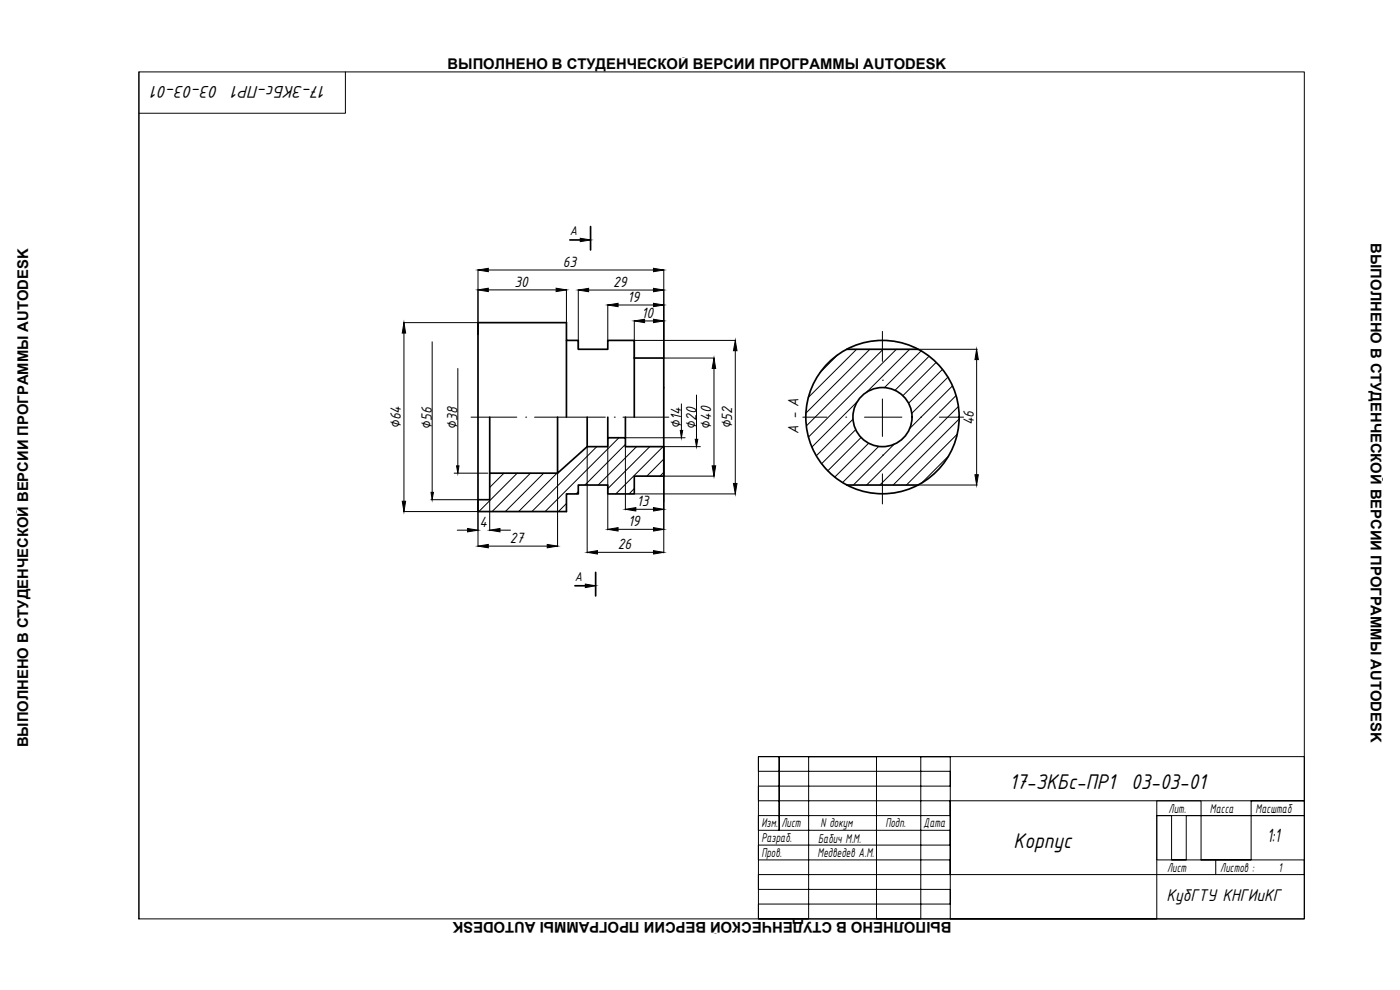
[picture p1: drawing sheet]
<svg xmlns="http://www.w3.org/2000/svg" width="420mm" height="297mm" viewBox="0 0 420 297" stroke-linecap="round" stroke-linejoin="round" font-family="sans-serif">
<!-- layer: FORM -->
<path d="M24 17.2h371.8v262.9h-371.8z" fill="none" stroke="#fff" stroke-width=".3"/>
<!-- layer: 0 -->
<g fill="none" stroke="#000" stroke-width=".3">
<path d="M41.7 21.6v254.1M121.1 96.8h22.3M121.2 99.9v50.5M143.5 80.8v16M146.5 87h20.4M146.5 81h49.6M170 86.8v10M173.6 86.9v17.8M176.6 87h19.5M182.4 91.3v10.8M185.5 91.5h10.6M190.4 96.1v11.3"/>
<path d="M193.4 96.3h2.7M199.2 80.8v26.6M264.8 99.4v9M129.7 102.6v45.1M137.4 110.6v29.2M190.4 102.1h30.4M199.3 107.4h15.1M209 118.5v13.3M214.3 110.6v29.2M220.7 105.2v39.9M251.5 106.4l-5.4 5.4M257.1 104.8l-14.5 14.5"/>
<path d="M261.1 104.8l-19.3 19.2M264.8 114.1h.1M264.8 119.7v11.3M265 104.8l-23 23M269 104.8l-26.4 26.4M273 104.8l-12.9 12.9M275.6 104.8h17.7M276.5 105.3l-11.1 11M278.8 106.9l-10.2 10.2M281 108.7l-10 10M282.9 110.8l-10.2 10.2M284.5 113.1l-10.9 10.9"/>
<path d="M285.9 115.8l-12.9 12.8M286.9 118.7l-26.8 26.8M293.1 107.9v34.5M141.4 125.2h13.7M157.8 125.2h.1M160.4 125.2h21.3M176.2 134.1v31.8M179.1 134l-19.5 19.5M182.4 131.4v27.6M184.3 125.2h.1M185.7 131.3l-22.1 22.2M187 125.2h13.7"/>
<path d="M187.7 133.3l-12.2 12.2M187.7 131.3h17.9M187.7 134.1v18.9M191 134l-11.5 11.5M195 134l-12.6 12.6M199 134l-14.2 14.2M199.2 137.7l-5.1 5.2M199.2 134.1v31.8M199.2 134h11M204.5 121.2v7.9M240.9 125.2h7.3M253.8 125.2h.1"/>
<path d="M256 125.8l-11 11M256.8 128.9l-10.2 10.2M257.4 120.4l-13.7 13.7M258.4 131.3l-10 10M259.4 125.2h11.3M260.7 133l-10.2 10.2M263.7 133.9l-10.9 10.9M264.8 136.6h.1M268.3 133.3l-12.2 12.2M276.3 125.2h.1M281.9 125.2h7.3M284.7 136.8l-8.2 8.2"/>
<path d="M287.3 130.2l-15.3 15.3M287.6 121.9l-23.5 23.6M287.9 125.7l-19.9 19.8M121.1 153.5h22.3M129.3 149.9h14.2M136.3 142h10.1M137.2 159.1h3.1M143.5 150v14M147 150v9.2M147.3 142l-.3 .3M150.1 159.1h3.1M151.2 142l-4.2 4.2"/>
<path d="M155.2 142l-11.5 11.5M159.2 142l-11.5 11.5M163.2 142l-11.5 11.5M167.2 142l-11.6 11.5M167.3 142v22M170 151.1l-2.4 2.4M173.6 147.5l-.7 .7M185.5 158.8h10.6M190.4 146.6l-1.6 1.6M190.4 148.2h30.4M190.8 152.8h5.3M199.2 141.7l-1.1 1.2"/>
<path d="M199.3 142.9h15.1M264.8 142.2v9M275.6 145.5h17.7M146.5 163.9h17.7M179.3 165.7h16.8M285.2 227v48.7h-57.6v-4.4h57.6v-4.4h-57.6v-4.5h57.6v-4.4h-57.6v-4.4h57.6v-4.5h-57.6v-4.4h57.6v-4.4h-57.6v-4.4h57.6v-4.5h-57.6v-4.4h57.6h-8.9v48.7h-13.3v-48.7h-20.3v48.7h-15.1v-48.7h6.2v22.1v-22.1h157.6v13.3h-106.2v22.1h106.2v-4.4h-44.2v-13.3h4.4v13.3h4.4v-13.3h35.4v-4.4h-15.9v17.7h-15v-17.7h-13.3v35.4h-62h106.2v-31h-44.2M364.9 258v4.4"/>
</g>
<!-- layer: FORM -->
<path d="M41.7 21.6h349.7v254.1h-349.7zM103.7 21.6v12.4h-62" fill="none" stroke="#000" stroke-width=".3"/>
<!-- layer: 0 -->
<g fill="none" stroke="#000" stroke-width=".51">
<path d="M171 72h3.1M177.2 68v7M143.5 96.8h26.5v5.3h3.6v2.7h8.8v-2.7h8v5.3M143.5 96.8v53.1M143.5 96.8v3.6M170 102.1v23.1M190.4 107.4h8.8v26.6M190.4 107.4v17.8M254.1 104.8h21.5M147 125.2v16.8M167.3 125.2v16.8l8.9-8v-8.8M176.2 134h6.2v-2.7h5.3v2.7h11.5"/>
<path d="M182.4 125.2v6.1M187.7 125.2v6.1M199.2 134v8.9h-8.8v5.3h-8v-2.7h-8.8v2.7h-3.6v5.3h-26.5v-3.6M147 142v7.9h-3.5M147 142h20.3M254.1 145.5h21.5M172.5 175.8h3.2M178.8 171.7v7.1"/>
<circle cx="264.8" cy="125.1" r="23"/>
<circle cx="264.8" cy="125.1" r="8.9"/>
</g>
<g fill="#000" stroke="#000" stroke-width=".3">
<path d="M174.1 71.5l3.1 .5-3.1 .5zM121.2 96.8l.5 3.1h-1zM143.5 87l3-.5v1zM143.5 81l3-.5v1zM166.9 86.5l3.1 .5-3.1 .5zM173.6 87l3-.5v1zM182.4 91.5l3.1-.5v1zM190.4 96.3l3-.5v1zM196.1 95.8l3.1 .5-3.1 .5zM196.1 91l3.1 .5-3.1 .5zM196.1 86.5l3.1 .5-3.1 .5zM196.1 80.5l3.1 .5-3.1 .5z"/>
<path d="M214.3 107.4l.5 3.2h-1.1zM220.7 102.1l.5 3.1h-1.1zM293.1 104.8l.5 3.1h-1zM137 139.8h.7l-.3 2.2zM204.2 129.1h.7l-.4 2.2zM208.6 131.8h.8l-.4 2.2zM213.7 139.8h1.1l-.5 3.1zM120.7 150.4h1l-.5 3.1zM129.4 147.7h.7l-.4 2.2zM140.3 158.6l3.2 .5-3.2 .5zM147 159.1l3.1-.5v1zM182.4 158.8l3.1-.5v1z"/>
<path d="M187.7 152.8l3.1-.5v1zM196.1 158.3l3.1 .5-3.1 .5zM196.1 152.3l3.1 .5-3.1 .5zM220.1 145.1h1.1l-.5 3.1zM292.6 142.4h1l-.5 3.1zM143.5 163.9l3-.5v1zM164.2 163.4l3.1 .5-3.1 .5zM175.7 175.2l3.1 .6-3.1 .5zM176.2 165.7l3.1-.5v1zM196.1 165.2l3.1 .5-3.1 .5z"/>
</g>
<g font-size="6.9">
<text x="303" y="236.6">17-ЗКБс-ПР1 03-03-01</text>
<text x="304.2" y="254.3">Корпус</text>
</g>
<text font-size="6.2" x="380.3" y="252.6">1:1</text>
<g font-size="5.5">
<text x="65.6" y="25.7" transform="rotate(-180 65.6 25.7)">03-03-01</text>
<text x="98" y="25.7" transform="rotate(-180 98 25.7)">17-ЗКБс-ПР1</text>
<text x="350" y="270.4">КубГТУ КНГИиКГ</text>
</g>
<g font-size="4.8">
<text x="168.9" y="80.1">63</text>
<text x="154.4" y="86.1">30</text>
<text x="184" y="86.1">29</text>
<text x="188.4" y="90.6">19</text>
<text x="192.6" y="95.4">10</text>
<text x="120.3" y="128.7" transform="rotate(-90 120.3 128.7)">∅64</text>
<text x="129.6" y="128.9" transform="rotate(-90 129.6 128.9)">∅56</text>
<text x="137.3" y="129" transform="rotate(-90 137.3 129)">∅38</text>
<text x="204.4" y="128.6" transform="rotate(-90 204.4 128.6)">∅14</text>
<text x="209" y="128.9" transform="rotate(-90 209 128.9)">∅20</text>
<text x="213.4" y="128.9" transform="rotate(-90 213.4 128.9)">∅40</text>
<text x="219.8" y="128.8" transform="rotate(-90 219.8 128.8)">∅52</text>
<text x="239.7" y="130.1" transform="rotate(-90 239.7 130.1)">A - A</text>
<text x="292.2" y="127.6" transform="rotate(-90 292.2 127.6)">46</text>
<text x="191.2" y="151.9">13</text>
<text x="143.9" y="158.2">4</text>
<text x="188.5" y="157.9">19</text>
<text x="153" y="162.9">27</text>
<text x="185.4" y="164.8">26</text>
</g>
<g font-size="4.4">
<text x="134.3" y="20.6">ВЫПОЛНЕНО В СТУДЕНЧЕСКОЙ ВЕРСИИ ПРОГРАММЫ AUTODESK</text>
<text x="411.4" y="73" transform="rotate(90 411.4 73)">ВЫПОЛНЕНО В СТУДЕНЧЕСКОЙ ВЕРСИИ ПРОГРАММЫ AUTODESK</text>
<text x="8.4" y="224.3" transform="rotate(-90 8.4 224.3)">ВЫПОЛНЕНО В СТУДЕНЧЕСКОЙ ВЕРСИИ ПРОГРАММЫ AUTODESK</text>
<text x="285.5" y="276.6" transform="rotate(-180 285.5 276.6)">ВЫПОЛНЕНО В СТУДЕНЧЕСКОЙ ВЕРСИИ ПРОГРАММЫ AUTODESK</text>
</g>
<g font-size="4.1">
<text x="171" y="70.6">A</text>
<text x="172.5" y="174.4">A</text>
<text x="350.7" y="243.8">Лит.</text>
<text x="363.1" y="243.8">Масса</text>
<text x="376.8" y="243.8">Масштаб</text>
<text x="228.5" y="248.3">Изм.</text>
<text x="234.5" y="248.3">Лист</text>
<text x="246.2" y="248.3">N докум</text>
<text x="265.7" y="248.3">Подп.</text>
<text x="277.2" y="248.3">Дата</text>
<text x="228.5" y="257.1">Пров.</text>
<text x="228.5" y="252.7">Разраб.</text>
<text x="245.4" y="257.1">Медведев А.М.</text>
<text x="245.5" y="252.8">Бабич М.М.</text>
<text x="350.3" y="261.5">Лист</text>
<text x="366.2" y="261.5">Листов :</text>
<text x="383.7" y="261.5">1</text>
</g>
</svg>
